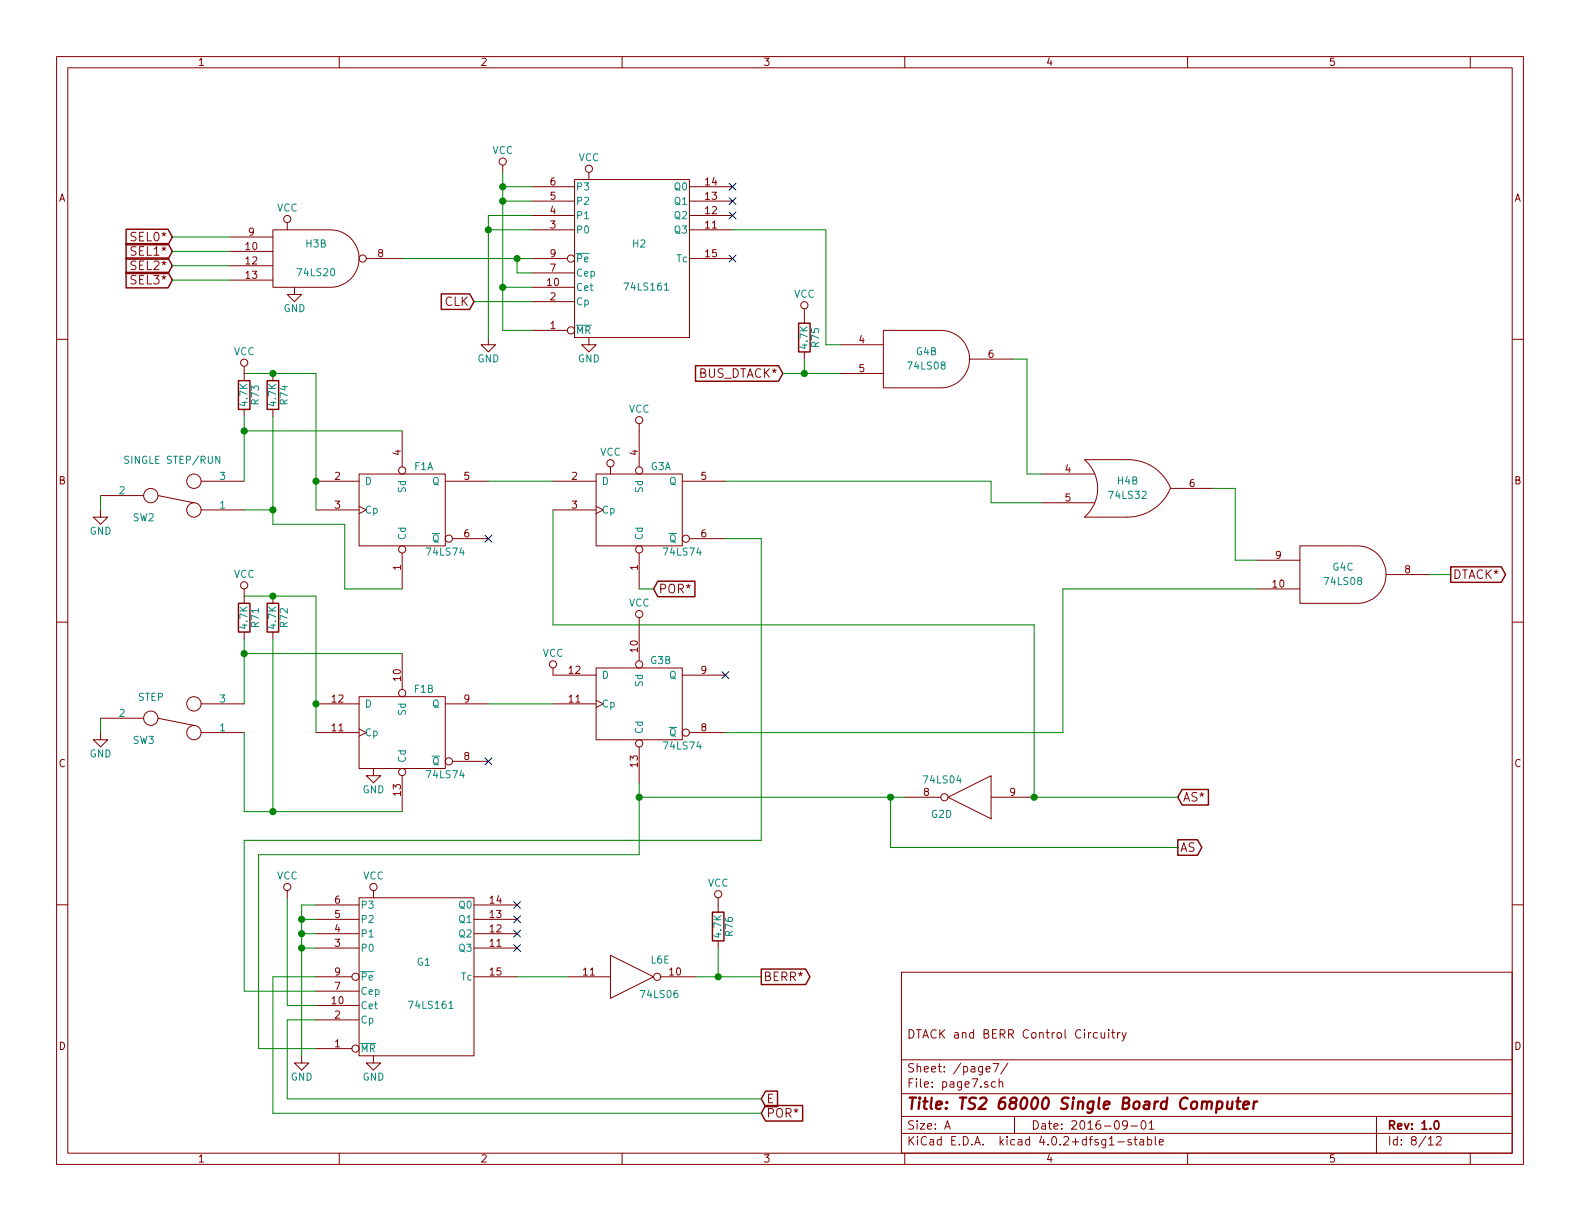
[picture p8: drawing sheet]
EESchema Schematic File Version 2
LIBS:ts2-rescue
LIBS:power
LIBS:device
LIBS:transistors
LIBS:conn
LIBS:linear
LIBS:regul
LIBS:74xx
LIBS:cmos4000
LIBS:adc-dac
LIBS:memory
LIBS:xilinx
LIBS:ts2-cache
EELAYER 25 0
EELAYER END
$Descr A 11000 8500
encoding utf-8
Sheet 8 12
Title "TS2 68000 Single Board Computer"
Date "2016-09-01"
Rev "1.0"
Comp ""
Comment1 "DTACK and BERR Control Circuitry"
Comment2 ""
Comment3 ""
Comment4 ""
$EndDescr
$Comp
L 74LS20 H3
U 2 1
P 2200 1800
F 0 "H3" H 2200 1900 50  0000 C CNN
F 1 "74LS20" H 2200 1700 50  0000 C CNN
F 2 "" H 2200 1800 50  0000 C CNN
F 3 "" H 2200 1800 50  0000 C CNN
	2    2200 1800
	1    0    0    -1  
$EndComp
$Comp
L 74LS161 H2
U 1 1
P 4400 1800
F 0 "H2" H 4450 1900 50  0000 C CNN
F 1 "74LS161" H 4500 1600 50  0000 C CNN
F 2 "" H 4400 1800 50  0000 C CNN
F 3 "" H 4400 1800 50  0000 C CNN
	1    4400 1800
	1    0    0    -1  
$EndComp
$Comp
L 74LS74 F1
U 1 1
P 2800 3550
F 0 "F1" H 2950 3850 50  0000 C CNN
F 1 "74LS74" H 3100 3255 50  0000 C CNN
F 2 "" H 2800 3550 50  0000 C CNN
F 3 "" H 2800 3550 50  0000 C CNN
	1    2800 3550
	1    0    0    -1  
$EndComp
$Comp
L 74LS74 G3
U 1 1
P 4450 3550
F 0 "G3" H 4600 3850 50  0000 C CNN
F 1 "74LS74" H 4750 3255 50  0000 C CNN
F 2 "" H 4450 3550 50  0000 C CNN
F 3 "" H 4450 3550 50  0000 C CNN
	1    4450 3550
	1    0    0    -1  
$EndComp
$Comp
L 74LS74 F1
U 2 1
P 2800 5100
F 0 "F1" H 2950 5400 50  0000 C CNN
F 1 "74LS74" H 3100 4805 50  0000 C CNN
F 2 "" H 2800 5100 50  0000 C CNN
F 3 "" H 2800 5100 50  0000 C CNN
	2    2800 5100
	1    0    0    -1  
$EndComp
$Comp
L 74LS74 G3
U 2 1
P 4450 4900
F 0 "G3" H 4600 5200 50  0000 C CNN
F 1 "74LS74" H 4750 4605 50  0000 C CNN
F 2 "" H 4450 4900 50  0000 C CNN
F 3 "" H 4450 4900 50  0000 C CNN
	2    4450 4900
	1    0    0    -1  
$EndComp
$Comp
L 74LS161 G1
U 1 1
P 2900 6800
F 0 "G1" H 2950 6900 50  0000 C CNN
F 1 "74LS161" H 3000 6600 50  0000 C CNN
F 2 "" H 2900 6800 50  0000 C CNN
F 3 "" H 2900 6800 50  0000 C CNN
	1    2900 6800
	1    0    0    -1  
$EndComp
$Comp
L 74LS08 G4
U 2 1
P 6450 2500
F 0 "G4" H 6450 2550 50  0000 C CNN
F 1 "74LS08" H 6450 2450 50  0000 C CNN
F 2 "" H 6450 2500 50  0000 C CNN
F 3 "" H 6450 2500 50  0000 C CNN
	2    6450 2500
	1    0    0    -1  
$EndComp
$Comp
L 74LS08 G4
U 3 1
P 9350 4000
F 0 "G4" H 9350 4050 50  0000 C CNN
F 1 "74LS08" H 9350 3950 50  0000 C CNN
F 2 "" H 9350 4000 50  0000 C CNN
F 3 "" H 9350 4000 50  0000 C CNN
	3    9350 4000
	1    0    0    -1  
$EndComp
$Comp
L 74LS32 H4
U 2 1
P 7850 3400
F 0 "H4" H 7850 3450 50  0000 C CNN
F 1 "74LS32" H 7850 3350 50  0000 C CNN
F 2 "" H 7850 3400 50  0000 C CNN
F 3 "" H 7850 3400 50  0000 C CNN
	2    7850 3400
	1    0    0    -1  
$EndComp
$Comp
L 74LS04 G2
U 4 1
P 6750 5550
F 0 "G2" H 6945 5665 50  0000 C CNN
F 1 "74LS04" H 6940 5425 50  0000 C CNN
F 2 "" H 6750 5550 50  0000 C CNN
F 3 "" H 6750 5550 50  0000 C CNN
	4    6750 5550
	-1   0    0    1   
$EndComp
Text GLabel 3300 2100 0    60   Input ~ 0
CLK
$Comp
L 74LS06 L6
U 5 1
P 4400 6800
F 0 "L6" H 4595 6915 50  0000 C CNN
F 1 "74LS06" H 4590 6675 50  0000 C CNN
F 2 "" H 4400 6800 50  0000 C CNN
F 3 "" H 4400 6800 50  0000 C CNN
	5    4400 6800
	1    0    0    -1  
$EndComp
Text GLabel 8200 5550 2    60   Input ~ 0
AS*
Text GLabel 10100 4000 2    60   Output ~ 0
DTACK*
Text GLabel 5300 6800 2    60   Output ~ 0
BERR*
$Comp
L R R76
U 1 1
P 5000 6450
F 0 "R76" V 5080 6450 50  0000 C CNN
F 1 "4.7K" V 5000 6450 50  0000 C CNN
F 2 "" V 4930 6450 50  0000 C CNN
F 3 "" H 5000 6450 50  0000 C CNN
	1    5000 6450
	1    0    0    -1  
$EndComp
$Comp
L VCC #PWR064
U 1 1
P 5000 6300
F 0 "#PWR064" H 5000 6150 50  0001 C CNN
F 1 "VCC" H 5000 6450 50  0000 C CNN
F 2 "" H 5000 6300 50  0000 C CNN
F 3 "" H 5000 6300 50  0000 C CNN
	1    5000 6300
	1    0    0    -1  
$EndComp
Text GLabel 1200 1650 0    60   Input ~ 0
SEL0*
Text GLabel 1200 1750 0    60   Input ~ 0
SEL1*
Text GLabel 1200 1850 0    60   Input ~ 0
SEL2*
Text GLabel 1200 1950 0    60   Input ~ 0
SEL3*
$Comp
L GND #PWR065
U 1 1
P 700 3550
F 0 "#PWR065" H 700 3300 50  0001 C CNN
F 1 "GND" H 700 3400 50  0000 C CNN
F 2 "" H 700 3550 50  0000 C CNN
F 3 "" H 700 3550 50  0000 C CNN
	1    700  3550
	1    0    0    -1  
$EndComp
$Comp
L GND #PWR066
U 1 1
P 700 5100
F 0 "#PWR066" H 700 4850 50  0001 C CNN
F 1 "GND" H 700 4950 50  0000 C CNN
F 2 "" H 700 5100 50  0000 C CNN
F 3 "" H 700 5100 50  0000 C CNN
	1    700  5100
	1    0    0    -1  
$EndComp
$Comp
L SWITCH_INV SW2
U 1 1
P 1200 3450
F 0 "SW2" H 1000 3600 50  0000 C CNN
F 1 "SINGLE STEP/RUN" H 1200 3200 50  0000 C CNN
F 2 "" H 1200 3450 50  0000 C CNN
F 3 "" H 1200 3450 50  0000 C CNN
	1    1200 3450
	1    0    0    1   
$EndComp
$Comp
L SWITCH_INV SW3
U 1 1
P 1200 5000
F 0 "SW3" H 1000 5150 50  0000 C CNN
F 1 "STEP" H 1050 4850 50  0000 C CNN
F 2 "" H 1200 5000 50  0000 C CNN
F 3 "" H 1200 5000 50  0000 C CNN
	1    1200 5000
	1    0    0    1   
$EndComp
Text GLabel 4550 4100 2    60   Input ~ 0
POR*
$Comp
L GND #PWR067
U 1 1
P 4100 2350
F 0 "#PWR067" H 4100 2100 50  0001 C CNN
F 1 "GND" H 4100 2200 50  0000 C CNN
F 2 "" H 4100 2350 50  0000 C CNN
F 3 "" H 4100 2350 50  0000 C CNN
	1    4100 2350
	1    0    0    -1  
$EndComp
$Comp
L VCC #PWR068
U 1 1
P 4100 1250
F 0 "#PWR068" H 4100 1100 50  0001 C CNN
F 1 "VCC" H 4100 1400 50  0000 C CNN
F 2 "" H 4100 1250 50  0000 C CNN
F 3 "" H 4100 1250 50  0000 C CNN
	1    4100 1250
	1    0    0    -1  
$EndComp
$Comp
L VCC #PWR069
U 1 1
P 3500 1200
F 0 "#PWR069" H 3500 1050 50  0001 C CNN
F 1 "VCC" H 3500 1350 50  0000 C CNN
F 2 "" H 3500 1200 50  0000 C CNN
F 3 "" H 3500 1200 50  0000 C CNN
	1    3500 1200
	1    0    0    -1  
$EndComp
$Comp
L GND #PWR070
U 1 1
P 3400 2350
F 0 "#PWR070" H 3400 2100 50  0001 C CNN
F 1 "GND" H 3400 2200 50  0000 C CNN
F 2 "" H 3400 2350 50  0000 C CNN
F 3 "" H 3400 2350 50  0000 C CNN
	1    3400 2350
	1    0    0    -1  
$EndComp
NoConn ~ 5100 1500
NoConn ~ 5100 1400
NoConn ~ 5100 1300
Text GLabel 5450 2600 0    60   Input ~ 0
BUS_DTACK*
$Comp
L R R75
U 1 1
P 5600 2350
F 0 "R75" V 5680 2350 50  0000 C CNN
F 1 "4.7K" V 5600 2350 50  0000 C CNN
F 2 "" V 5530 2350 50  0000 C CNN
F 3 "" H 5600 2350 50  0000 C CNN
	1    5600 2350
	1    0    0    -1  
$EndComp
$Comp
L VCC #PWR071
U 1 1
P 5600 2200
F 0 "#PWR071" H 5600 2050 50  0001 C CNN
F 1 "VCC" H 5600 2350 50  0000 C CNN
F 2 "" H 5600 2200 50  0000 C CNN
F 3 "" H 5600 2200 50  0000 C CNN
	1    5600 2200
	1    0    0    -1  
$EndComp
NoConn ~ 5100 1800
$Comp
L GND #PWR072
U 1 1
P 2600 7350
F 0 "#PWR072" H 2600 7100 50  0001 C CNN
F 1 "GND" H 2600 7200 50  0000 C CNN
F 2 "" H 2600 7350 50  0000 C CNN
F 3 "" H 2600 7350 50  0000 C CNN
	1    2600 7350
	1    0    0    -1  
$EndComp
$Comp
L VCC #PWR073
U 1 1
P 2600 6250
F 0 "#PWR073" H 2600 6100 50  0001 C CNN
F 1 "VCC" H 2600 6400 50  0000 C CNN
F 2 "" H 2600 6250 50  0000 C CNN
F 3 "" H 2600 6250 50  0000 C CNN
	1    2600 6250
	1    0    0    -1  
$EndComp
$Comp
L GND #PWR074
U 1 1
P 2100 7350
F 0 "#PWR074" H 2100 7100 50  0001 C CNN
F 1 "GND" H 2100 7200 50  0000 C CNN
F 2 "" H 2100 7350 50  0000 C CNN
F 3 "" H 2100 7350 50  0000 C CNN
	1    2100 7350
	1    0    0    -1  
$EndComp
NoConn ~ 3600 6300
NoConn ~ 3600 6400
NoConn ~ 3600 6500
NoConn ~ 3600 6600
$Comp
L VCC #PWR075
U 1 1
P 2000 6250
F 0 "#PWR075" H 2000 6100 50  0001 C CNN
F 1 "VCC" H 2000 6400 50  0000 C CNN
F 2 "" H 2000 6250 50  0000 C CNN
F 3 "" H 2000 6250 50  0000 C CNN
	1    2000 6250
	1    0    0    -1  
$EndComp
Text GLabel 5300 7650 2    60   Input ~ 0
E
Text GLabel 5300 7750 2    60   Input ~ 0
POR*
NoConn ~ 5050 4700
NoConn ~ 3400 3750
$Comp
L R R73
U 1 1
P 1700 2750
F 0 "R73" V 1780 2750 50  0000 C CNN
F 1 "4.7K" V 1700 2750 50  0000 C CNN
F 2 "" V 1630 2750 50  0000 C CNN
F 3 "" H 1700 2750 50  0000 C CNN
	1    1700 2750
	1    0    0    -1  
$EndComp
$Comp
L R R74
U 1 1
P 1900 2750
F 0 "R74" V 1980 2750 50  0000 C CNN
F 1 "4.7K" V 1900 2750 50  0000 C CNN
F 2 "" V 1830 2750 50  0000 C CNN
F 3 "" H 1900 2750 50  0000 C CNN
	1    1900 2750
	1    0    0    -1  
$EndComp
Wire Wire Line
	7200 5550 8200 5550
Wire Wire Line
	9950 4000 10100 4000
Wire Wire Line
	4850 6800 5300 6800
Wire Wire Line
	5000 6800 5000 6600
Connection ~ 5000 6800
Wire Wire Line
	3600 6800 3950 6800
Wire Wire Line
	1600 1650 1200 1650
Wire Wire Line
	1200 1750 1600 1750
Wire Wire Line
	1200 1850 1600 1850
Wire Wire Line
	1200 1950 1600 1950
Wire Wire Line
	2800 1800 3700 1800
Wire Wire Line
	3700 1900 3600 1900
Wire Wire Line
	3600 1900 3600 1800
Connection ~ 3600 1800
Wire Wire Line
	700  3450 700  3550
Wire Wire Line
	700  5000 700  5100
Wire Wire Line
	4450 4100 4550 4100
Wire Wire Line
	3500 2000 3700 2000
Wire Wire Line
	3500 1200 3500 2300
Wire Wire Line
	3500 2300 3700 2300
Wire Wire Line
	3500 1400 3700 1400
Connection ~ 3500 2000
Wire Wire Line
	3500 1300 3700 1300
Connection ~ 3500 1400
Connection ~ 3500 1300
Wire Wire Line
	3700 1500 3400 1500
Wire Wire Line
	3400 1500 3400 2350
Wire Wire Line
	3700 1600 3400 1600
Connection ~ 3400 1600
Wire Wire Line
	3300 2100 3700 2100
Wire Wire Line
	5100 1600 5750 1600
Wire Wire Line
	5750 1600 5750 2400
Wire Wire Line
	5750 2400 5850 2400
Wire Wire Line
	5450 2600 5850 2600
Wire Wire Line
	5600 2500 5600 2600
Connection ~ 5600 2600
Wire Wire Line
	7050 2500 7150 2500
Wire Wire Line
	7150 2500 7150 3300
Wire Wire Line
	7150 3300 7250 3300
Wire Wire Line
	8450 3400 8600 3400
Wire Wire Line
	8600 3400 8600 3900
Wire Wire Line
	8600 3900 8750 3900
Wire Wire Line
	2200 6300 2100 6300
Wire Wire Line
	2100 6300 2100 7350
Wire Wire Line
	2100 6400 2200 6400
Wire Wire Line
	2100 6500 2200 6500
Connection ~ 2100 6400
Wire Wire Line
	2100 6600 2200 6600
Connection ~ 2100 6500
Connection ~ 2100 6600
Wire Wire Line
	2200 7000 2000 7000
Wire Wire Line
	2000 7000 2000 6250
Wire Wire Line
	2200 7100 2000 7100
Wire Wire Line
	2000 7100 2000 7650
Wire Wire Line
	2000 7650 5300 7650
Wire Wire Line
	2200 6800 1900 6800
Wire Wire Line
	1900 6800 1900 7750
Wire Wire Line
	1900 7750 5300 7750
Wire Wire Line
	4450 5450 4450 5950
Wire Wire Line
	4450 5950 1800 5950
Wire Wire Line
	1800 5950 1800 7300
Wire Wire Line
	1800 7300 2200 7300
Wire Wire Line
	4450 5550 6300 5550
Connection ~ 4450 5550
Wire Wire Line
	1700 2900 1700 3350
Wire Wire Line
	1700 3000 2800 3000
Wire Wire Line
	3400 3350 3850 3350
Connection ~ 1700 3000
Wire Wire Line
	1900 3550 1700 3550
Wire Wire Line
	2200 2600 2200 3550
Wire Wire Line
	1700 2600 2200 2600
Connection ~ 2200 3350
Connection ~ 1900 2600
$Comp
L VCC #PWR076
U 1 1
P 1700 2600
F 0 "#PWR076" H 1700 2450 50  0001 C CNN
F 1 "VCC" H 1700 2750 50  0000 C CNN
F 2 "" H 1700 2600 50  0000 C CNN
F 3 "" H 1700 2600 50  0000 C CNN
	1    1700 2600
	1    0    0    -1  
$EndComp
Wire Wire Line
	1700 4450 1700 4900
Wire Wire Line
	1700 4550 2800 4550
Wire Wire Line
	1700 5100 1700 5650
Wire Wire Line
	1700 5650 2800 5650
Wire Wire Line
	2200 4150 2200 5100
Wire Wire Line
	3400 4900 3850 4900
NoConn ~ 3400 5300
Connection ~ 1900 3550
$Comp
L R R71
U 1 1
P 1700 4300
F 0 "R71" V 1780 4300 50  0000 C CNN
F 1 "4.7K" V 1700 4300 50  0000 C CNN
F 2 "" V 1630 4300 50  0000 C CNN
F 3 "" H 1700 4300 50  0000 C CNN
	1    1700 4300
	1    0    0    -1  
$EndComp
Connection ~ 1700 4550
$Comp
L VCC #PWR077
U 1 1
P 1700 4150
F 0 "#PWR077" H 1700 4000 50  0001 C CNN
F 1 "VCC" H 1700 4300 50  0000 C CNN
F 2 "" H 1700 4150 50  0000 C CNN
F 3 "" H 1700 4150 50  0000 C CNN
	1    1700 4150
	1    0    0    -1  
$EndComp
Wire Wire Line
	1900 2900 1900 3650
Wire Wire Line
	1900 3650 2400 3650
Wire Wire Line
	2400 3650 2400 4100
Wire Wire Line
	2400 4100 2800 4100
$Comp
L R R72
U 1 1
P 1900 4300
F 0 "R72" V 1980 4300 50  0000 C CNN
F 1 "4.7K" V 1900 4300 50  0000 C CNN
F 2 "" V 1830 4300 50  0000 C CNN
F 3 "" H 1900 4300 50  0000 C CNN
	1    1900 4300
	1    0    0    -1  
$EndComp
Wire Wire Line
	1700 4150 2200 4150
Connection ~ 2200 4900
Connection ~ 1900 4150
Wire Wire Line
	1900 4450 1900 5650
Connection ~ 1900 5650
$Comp
L VCC #PWR078
U 1 1
P 4450 3000
F 0 "#PWR078" H 4450 2850 50  0001 C CNN
F 1 "VCC" H 4450 3150 50  0000 C CNN
F 2 "" H 4450 3000 50  0000 C CNN
F 3 "" H 4450 3000 50  0000 C CNN
	1    4450 3000
	1    0    0    -1  
$EndComp
$Comp
L VCC #PWR079
U 1 1
P 4450 4350
F 0 "#PWR079" H 4450 4200 50  0001 C CNN
F 1 "VCC" H 4450 4500 50  0000 C CNN
F 2 "" H 4450 4350 50  0000 C CNN
F 3 "" H 4450 4350 50  0000 C CNN
	1    4450 4350
	1    0    0    -1  
$EndComp
Wire Wire Line
	5050 3350 6900 3350
Wire Wire Line
	6900 3350 6900 3500
Wire Wire Line
	6900 3500 7250 3500
Wire Wire Line
	3850 3550 3850 4350
Wire Wire Line
	3850 4350 7200 4350
Wire Wire Line
	7200 4350 7200 5550
Wire Wire Line
	5050 5100 7400 5100
Wire Wire Line
	7400 5100 7400 4100
Wire Wire Line
	7400 4100 8750 4100
$Comp
L VCC #PWR080
U 1 1
P 3850 4700
F 0 "#PWR080" H 3850 4550 50  0001 C CNN
F 1 "VCC" H 3850 4850 50  0000 C CNN
F 2 "" H 3850 4700 50  0000 C CNN
F 3 "" H 3850 4700 50  0000 C CNN
	1    3850 4700
	1    0    0    -1  
$EndComp
Wire Wire Line
	2200 6900 1700 6900
Wire Wire Line
	1700 6900 1700 5850
Wire Wire Line
	1700 5850 5300 5850
Wire Wire Line
	5300 5850 5300 3750
Wire Wire Line
	5300 3750 5050 3750
$Comp
L GND #PWR081
U 1 1
P 2050 2000
F 0 "#PWR081" H 2050 1750 50  0001 C CNN
F 1 "GND" H 2050 1850 50  0000 C CNN
F 2 "" H 2050 2000 50  0000 C CNN
F 3 "" H 2050 2000 50  0000 C CNN
	1    2050 2000
	1    0    0    -1  
$EndComp
$Comp
L VCC #PWR082
U 1 1
P 2000 1600
F 0 "#PWR082" H 2000 1450 50  0001 C CNN
F 1 "VCC" H 2000 1750 50  0000 C CNN
F 2 "" H 2000 1600 50  0000 C CNN
F 3 "" H 2000 1600 50  0000 C CNN
	1    2000 1600
	1    0    0    -1  
$EndComp
Text GLabel 8200 5900 2    60   Output ~ 0
AS
Wire Wire Line
	6200 5550 6200 5900
Wire Wire Line
	6200 5900 8200 5900
Connection ~ 6200 5550
$Comp
L GND #PWR083
U 1 1
P 2600 5350
F 0 "#PWR083" H 2600 5100 50  0001 C CNN
F 1 "GND" H 2600 5200 50  0000 C CNN
F 2 "" H 2600 5350 50  0000 C CNN
F 3 "" H 2600 5350 50  0000 C CNN
	1    2600 5350
	1    0    0    -1  
$EndComp
$Comp
L VCC #PWR084
U 1 1
P 4250 3300
F 0 "#PWR084" H 4250 3150 50  0001 C CNN
F 1 "VCC" H 4250 3450 50  0000 C CNN
F 2 "" H 4250 3300 50  0000 C CNN
F 3 "" H 4250 3300 50  0000 C CNN
	1    4250 3300
	1    0    0    -1  
$EndComp
Connection ~ 7200 5550
$EndSCHEMATC
